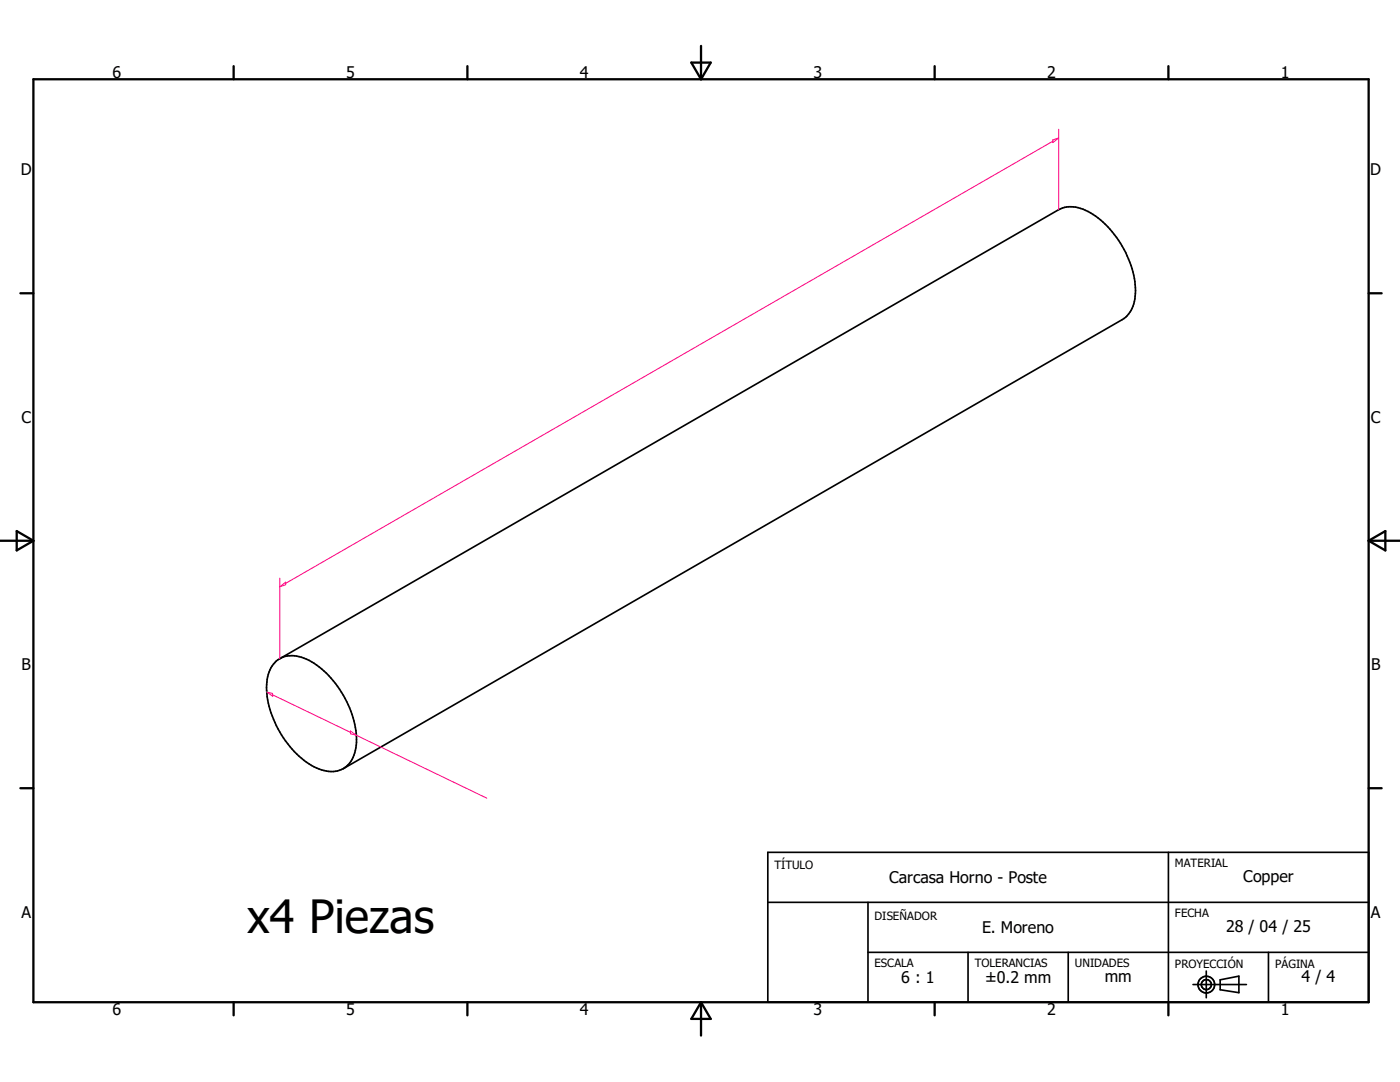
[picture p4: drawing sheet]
<svg xmlns="http://www.w3.org/2000/svg" width="279mm" height="216mm" viewBox="0 0 279 216" stroke-linecap="round" stroke-linejoin="round" font-family="sans-serif">
<g fill="none" stroke="#000" stroke-width=".33">
<path d="M55.8 131.4l155.5-89.6a6.4 6.4 0 0 1 6.3 .7 19.7 19.7 0 0 1 9 16 6.1 6.1 0 0 1-2.6 5.3l-155.5 89.6M55.8 131.4a5.8 5.8 0 0 0-2.6 5.2 19.5 19.5 0 0 0 9.5 16.4 6.2 6.2 0 0 0 5.8 .4M55.8 131.4a6.3 6.3 0 0 1 6.4 .6 19.7 19.7 0 0 1 8.9 16.1 6.2 6.2 0 0 1-2.6 5.3M153.2 170.1h119.9v29.9h-119.9zM233.2 170.1v29.9M153.2 180.1h119.9M173.2 190h99.9M173.2 180.1v19.9M193.2 190v10M213.2 190v10M238.1 196.5h10.6M240.7 193.8v5.3"/>
<path d="M243.5 195.5l3.7-.7v3.3l-3.7-.6zM253.1 190v10"/>
<circle cx="240.7" cy="196.5" r="1.66"/>
<circle cx="240.8" cy="196.5" r=".99"/>
</g>
<g fill="none" stroke="#000" stroke-width=".46">
<path d="M6.7 15.8h266.4v184.2h-266.4zM46.6 13.2v2.6M93.3 13.2v2.6M138 12.5h3.8l-1.9 3.3zM139.9 9.2v6.6M186.5 13.2v2.6M233.2 13.2v2.6M4.1 58.5h2.6M273.1 58.5h2.6M0 107.9h6.7M3.3 106l3.4 1.9-3.4 1.9zM273.1 107.9h6.3"/>
<path d="M273.1 107.9l3.4-1.9v3.8zM4.1 157.3h2.6M273.1 157.3h2.6M46.6 200v2.6M93.3 200v2.6M139.9 200v6.6M139.9 200l1.9 3.3h-3.8zM186.5 200v2.6M233.2 200v2.6"/>
</g>
<path d="M210.1 27.9l1.2-.4-1.2 1zM210.1 28.2l-153.1 88.2M211.3 25.8v16M55.8 117.1l1.2-.9v.5zM55.8 115.4v16M53.2 138.1l1.2 .3v.5zM54.4 138.6l15.6 7.5M69.9 145.9l1.2 .8-1.1-.3zM71.1 146.7l26 12.6" fill="none" stroke="#ff0080" stroke-width=".2"/>
<text font-size="9.1" x="49.3" y="186.1">x4 Piezas</text>
<g font-size="3.2">
<text x="22.5" y="15.6">6</text>
<text x="69.1" y="15.6">5</text>
<text x="115.7" y="15.6">4</text>
<text x="162.3" y="15.6">3</text>
<text x="209" y="15.6">2</text>
<text x="255.6" y="15.6">1</text>
<text x="4.1" y="35">D</text>
<text x="273.5" y="35">D</text>
<text x="4.3" y="84.4">C</text>
<text x="273.6" y="84.4">C</text>
<text x="4.3" y="133.7">B</text>
<text x="273.6" y="133.7">B</text>
<text x="177.5" y="176.2">Carcasa Horno - Poste</text>
<text x="248.1" y="175.9">Copper</text>
<text x="4.3" y="183.1">A</text>
<text x="273.6" y="183.1">A</text>
<text x="196" y="186.1">E. Moreno</text>
<text x="244.7" y="186">28 / 04 / 25</text>
<text x="179.9" y="196.1">6 : 1</text>
<text x="196.6" y="196.1">±0.2 mm</text>
<text x="220.5" y="195.9">mm</text>
<text x="259.8" y="196">4 / 4</text>
<text x="22.5" y="202.6">6</text>
<text x="69.1" y="202.6">5</text>
<text x="115.7" y="202.6">4</text>
<text x="162.3" y="202.6">3</text>
<text x="209" y="202.6">2</text>
<text x="255.6" y="202.6">1</text>
</g>
<g font-size="2.3">
<text x="154.6" y="173.4">TÍTULO</text>
<text x="234.5" y="173.1">MATERIAL</text>
<text x="174.5" y="183.6">DISEÑADOR</text>
<text x="234.5" y="183">FECHA</text>
<text x="174.5" y="193">ESCALA</text>
<text x="194.5" y="193">TOLERANCIAS</text>
<text x="214.5" y="193">UNIDADES</text>
<text x="234.5" y="193.1">PROYECCIÓN</text>
<text x="254.5" y="193.1">PÁGINA</text>
</g>
</svg>
